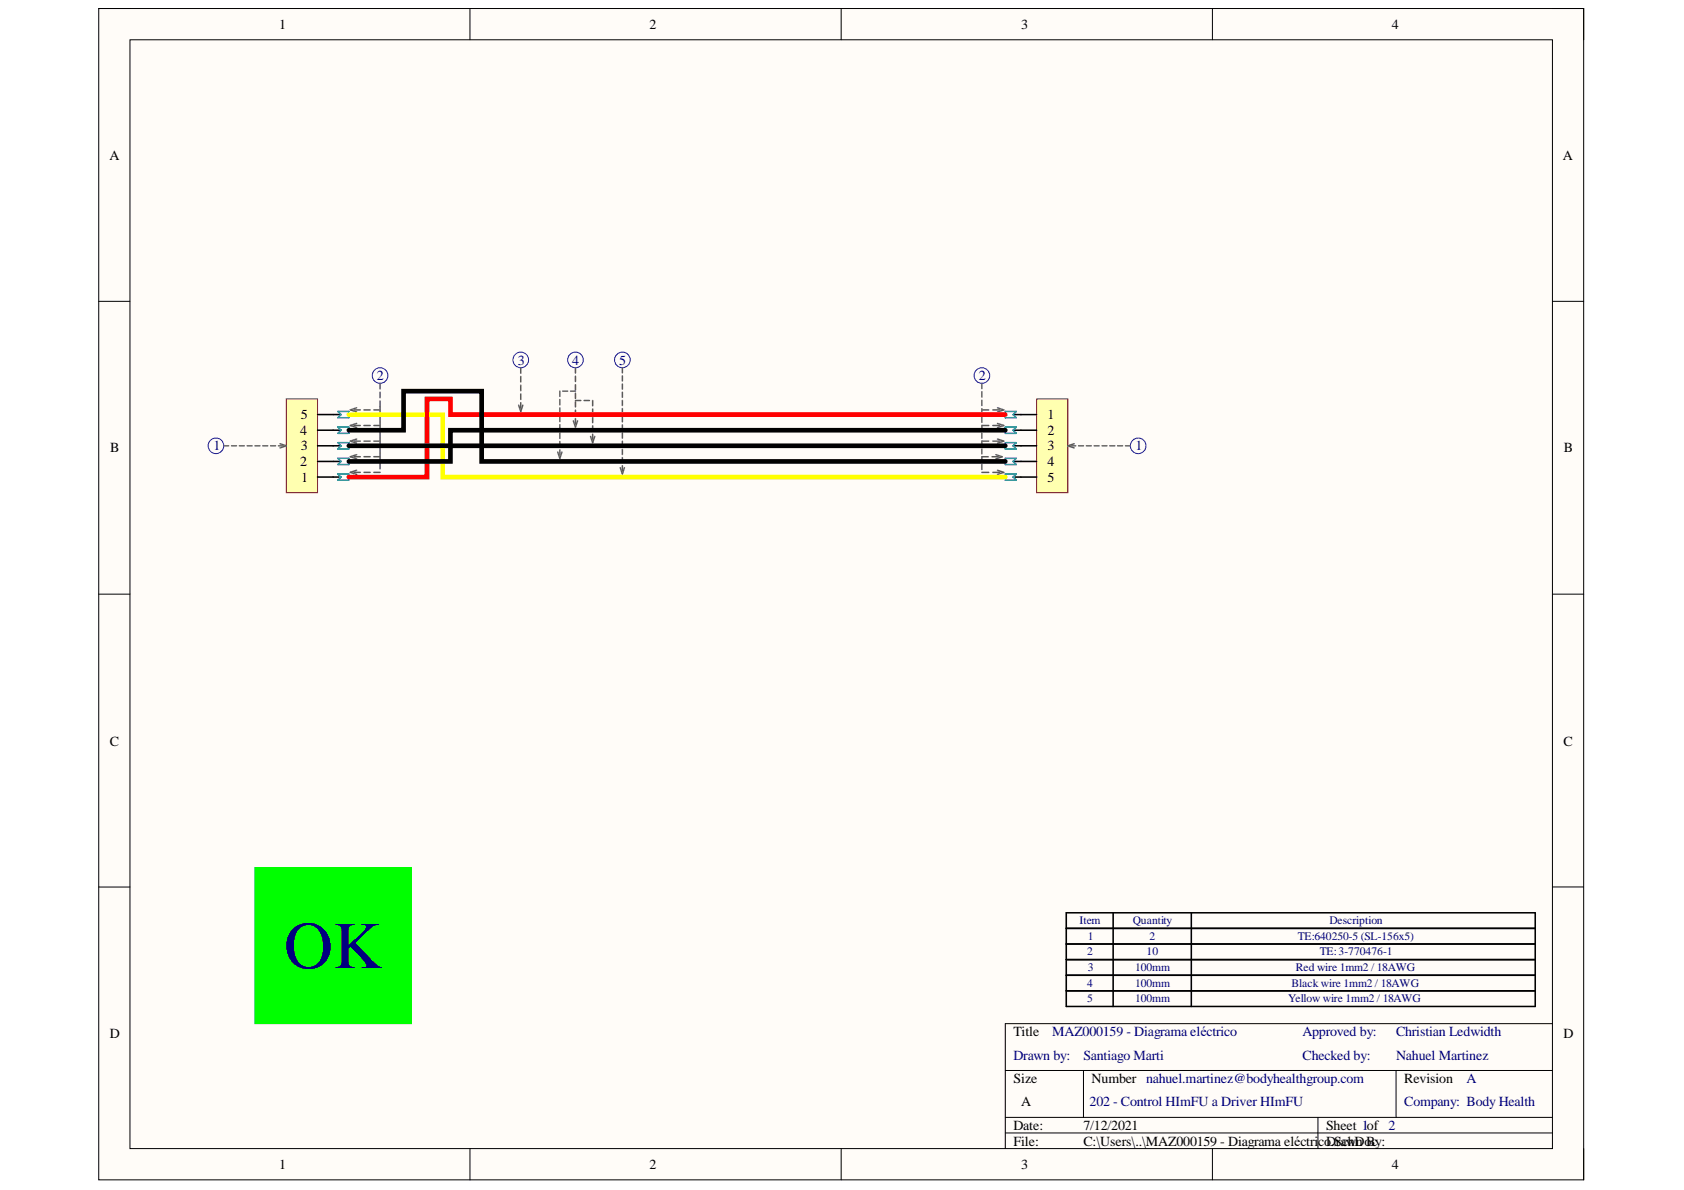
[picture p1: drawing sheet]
<svg xmlns="http://www.w3.org/2000/svg" width="297mm" height="210mm" viewBox="0 0 297 210" stroke-linecap="round" stroke-linejoin="round" font-family="sans-serif">
<path d="M17.4 1.5h261.9v206.6h-261.9z" fill-rule="evenodd" fill="#fffcf8"/>
<path d="M17.4 1.5h261.9v206.6h-261.9z" fill="none" stroke="#000" stroke-width=".18"/>
<path d="M22.9 7h250.9v195.6h-250.9z" fill-rule="evenodd" fill="#fffcf8"/>
<g fill="none" stroke="#000" stroke-width=".18">
<path d="M17.4 1.5h5.5M22.9 7h250.9v195.6h-250.9zM82.9 1.5v5.5M148.4 1.5v5.5M213.9 1.5v5.5M273.8 1.5h5.5v5.5M17.4 53.2h5.5M273.8 53.2h5.5M17.4 104.8h5.5M273.8 104.8h5.5M17.4 156.5h5.5M273.8 156.5h5.5"/>
<path d="M177.3 188.8h96.5M177.3 197.1h96.5M177.3 199.8h96.5M191.1 188.8v8.3M232.5 197.1v5.5M246.3 188.8v8.3M273.8 180.6h-96.5v22M82.9 202.6v5.5M148.4 202.6v5.5M213.9 202.6v5.5M279.3 202.6v5.5"/>
</g>
<path d="M188.1 161h82.7v16.5h-82.7zM188.1 163.8h82.7M188.1 166.5h82.7M188.1 169.3h82.7M188.1 172h82.7M188.1 174.8h82.7M196.3 161v16.5M210.1 161v16.5" fill="none" stroke="#000" stroke-width=".27"/>
<circle cx="38.1" cy="78.6" r="1.38" fill="none" stroke="#00f" stroke-width=".18"/>
<path d="M50.5 70.4h5.5v16.5h-5.5z" fill-rule="evenodd" fill="#ffffb0"/>
<path d="M50.5 70.4h5.5v16.5h-5.5z" fill="none" stroke="#800000" stroke-width=".18"/>
<path d="M56 78.6h2.8M56 75.9h2.8M56 73.1h2.8M56 84.1h2.8M56 81.4h2.8" fill="none" stroke="#000" stroke-width=".27"/>
<circle cx="200.8" cy="78.6" r="1.38" fill="none" stroke="#00f" stroke-width=".18"/>
<path d="M182.8 70.4h5.6v16.5h-5.6z" fill-rule="evenodd" fill="#ffffb0"/>
<path d="M182.8 70.4h5.6v16.5h-5.6z" fill="none" stroke="#800000" stroke-width=".18"/>
<path d="M58.8 73.1h1.3M58.8 75.9h1.3M58.8 78.6h1.3M178.7 73.1h4.1M178.7 75.9h4.1M178.7 78.6h4.1M58.8 81.4h1.3M58.8 84.1h1.3M178.7 81.4h4.1M178.7 84.1h4.1" fill="none" stroke="#000" stroke-width=".27"/>
<g fill="none" stroke="#00f" stroke-width=".18">
<circle cx="67" cy="66.2" r="1.38"/>
<circle cx="91.9" cy="63.5" r="1.38"/>
<circle cx="101.5" cy="63.5" r="1.38"/>
<circle cx="109.8" cy="63.5" r="1.38"/>
<circle cx="173.2" cy="66.2" r="1.38"/>
</g>
<path d="M59.6 72.6h1.9v1.1h-1.9l.5-.6zM59.6 75.3h1.9v1.1h-1.9l.5-.5zM59.6 78.1h1.9v1.1h-1.9l.5-.6zM177.3 72.6h2l-.6 .5 .6 .6h-2zM177.3 75.3h2l-.6 .6 .6 .5h-2zM177.3 78.1h2l-.6 .5 .6 .6h-2zM59.6 80.8h1.9v1.1h-1.9l.5-.5zM59.6 83.6h1.9v1.1h-1.9l.5-.6zM177.3 80.8h2l-.6 .6 .6 .5h-2zM177.3 83.6h2l-.6 .5 .6 .6h-2z" fill="none" stroke="#009cca" stroke-width=".27"/>
<g fill="none" stroke="#646464" stroke-width=".27">
<path d="M39.5 78.6h.8M40.8 78.6h.9M42.2 78.6h.9M43.6 78.6h.9M45 78.6h.8M46.4 78.6h.8M47.7 78.6h.9M49.1 78.6h.9M49.4 78.3l1.1 .3-1.1 .4M62.5 75.1h1M62.5 77.8h1M62.5 72.3h1"/>
<path d="M62.9 71.9l-1.1 .4 1.1 .4M62.9 74.7l-1.1 .4 1.1 .3M62.9 77.4l-1.1 .4 1.1 .4M64.2 75.1h1.1M64.2 77.8h1.1M64.2 72.3h1.1M65.9 75.1h1.1M65.9 77.8h1.1M65.9 72.3h1.1M67 67.6v1M67 69.2v1M67 70.7v2.1"/>
<path d="M67 73.4v1M67 74.5v1M67 76.2v1M67 77.3v1M67 78.9v1M91.5 71.5l.4 1.1 .3-1.1M91.9 64.9v.9M91.9 66.4v1M91.9 67.9v1M91.9 69.5v1M91.9 71v1M98.4 79.7l.3 1.1 .4-1.1"/>
<path d="M98.7 69v.9M98.7 70.5v.9M98.7 72v.9M98.7 73.4v1M98.7 74.9v.9M98.7 76.4v.9M98.7 77.9v.9M98.7 79.4v.9M99.3 69h.8M100.6 69h.9M101.1 74.2l.4 1.1 .4-1.1M101.5 64.9v.9"/>
<path d="M101.5 66.4v.9M101.5 67.9v.9M101.5 69.3v1M101.5 70.8v1M101.5 72.3v1M101.5 73.8v1M101.5 70.6h1M103 70.6h1M104.2 77l.3 1.1 .4-1.1M104.5 70.6v1M104.5 72.1v1M104.5 73.6v1"/>
<path d="M104.5 75.1v.9M104.5 76.6v.9M109.8 64.9v.9M109.8 66.3v.9M109.8 67.7v.9M109.8 69.2v.9M109.8 70.6v.9M109.8 72.1v.9M109.8 73.5v.9M109.8 74.9v1M109.8 76.4v.9M109.8 77.8v.9"/>
<path d="M109.8 79.3v.9M173.2 67.6v.9M173.2 69.1v.9M173.2 70.6v.9M173.2 72.1v.9M173.2 73.6v.9M173.2 76.4v.9M173.2 79.2v.9M173.2 72.3h1.2M174.4 75.1h-1.2v.8M174.4 77.8h-1.2v.9M175.1 75.1h1.2"/>
<path d="M175.1 77.8h1.2M175.1 72.3h1.2M176 74.7l1 .4-1 .3M176 77.4l1 .4-1 .4M176 71.9l1 .4-1 .4M188.9 78.6h.8M189.5 78.3l-1.1 .3 1.1 .4M190.3 78.6h.8M191.6 78.6h.9M193 78.6h.9M194.4 78.6h.8M195.8 78.6h.8"/>
<path d="M197.1 78.6h.9M198.5 78.6h.9M62.5 80.6h1M62.5 83.3h1M62.9 80.2l-1.1 .4 1.1 .3M62.9 83l-1.1 .3 1.1 .4M64.2 80.6h1.1M64.2 83.3h1.1M65.9 80.6h1.1M65.9 83.3h1.1M67 80v1M67 81.7v1"/>
<path d="M109.4 82.5l.4 1.1 .3-1.1M109.8 80.7v.9M109.8 82.2v.9M173.2 81.9v.9M173.2 83.3h1.2M174.3 80.6h-1.1v.8M175 80.6h1.1M175.1 83.3h1.2M175.7 80.2l1.1 .4-1.1 .3M176 83l1 .3-1 .4"/>
</g>
<path d="M45 153h27.6v27.6h-27.6z" fill-rule="evenodd" fill="#0f0"/>
<path d="M45 153h27.6v27.6h-27.6z" fill="none" stroke="#0f0" stroke-width=".18"/>
<path d="M61.5 73.1h16.6v11h99.2" fill="none" stroke="#ff0" stroke-width=".82"/>
<path d="M177.3 73.1h-97.8v-2.7h-4.2v13.7h-13.8" fill="none" stroke="#f00" stroke-width=".82"/>
<path d="M61.5 75.9h9.7v-6.9h13.8v12.4h92.3M61.5 78.6h115.8M177.3 75.9h-97.8v5.5h-18" fill="none" stroke="#000" stroke-width=".82"/>
<text font-size="11.9" fill="#000080" x="50.1" y="170.8">OK</text>
<g font-size="2.5">
<text x="49.2" y="5.1">1</text>
<text x="114.5" y="5.1">2</text>
<text x="180.1" y="5.1">3</text>
<text x="245.5" y="5.1">4</text>
<text x="19.3" y="28.1">A</text>
<text x="275.7" y="28.1">A</text>
<text x="53" y="76.7">4</text>
<text x="53" y="74">5</text>
<text x="184.7" y="74">1</text>
<text x="184.7" y="76.7">2</text>
<text x="19.5" y="79.8">B</text>
<text x="53" y="82.2">2</text>
<text x="53" y="79.4">3</text>
<text x="184.7" y="79.4">3</text>
<text x="184.7" y="82.2">4</text>
<text x="275.9" y="79.8">B</text>
<text x="53.1" y="85">1</text>
<text x="184.7" y="85">5</text>
<text x="19.4" y="131.5">C</text>
<text x="275.8" y="131.5">C</text>
<text x="19.4" y="183.1">D</text>
<text x="178.7" y="182.8">Title</text>
<text x="275.8" y="183.1">D</text>
<text x="178.7" y="191">Size</text>
<text x="192.5" y="191">Number nahuel.martinez@bodyhealthgroup.com</text>
<text x="247.7" y="191">Revision</text>
<text x="180.1" y="195.2">A</text>
<text x="178.7" y="199.3">Date:</text>
<text x="178.7" y="202.1">File:</text>
<text x="191.1" y="199.3">7/12/2021</text>
<text x="191.1" y="202.1">C:\Users\..\MAZ000159 - Diagrama eléctricoDrawn By:</text>
<text x="233.9" y="199.3">Sheet 1of 2</text>
<text x="234.8" y="202.1">.SchDoc</text>
<text x="49.2" y="206.2">1</text>
<text x="114.5" y="206.2">2</text>
<text x="180.1" y="206.2">3</text>
<text x="245.5" y="206.2">4</text>
</g>
<g font-size="2.5" fill="#000080">
<text x="91.4" y="64.3">3</text>
<text x="100.9" y="64.3">4</text>
<text x="109.2" y="64.3">5</text>
<text x="66.5" y="67.1">2</text>
<text x="172.7" y="67.1">2</text>
<text x="37.6" y="79.4">1</text>
<text x="200.3" y="79.4">1</text>
<text x="185.6" y="182.8">MAZ000159 - Diagrama eléctrico</text>
<text x="229.8" y="182.8">Approved by:</text>
<text x="246.2" y="182.8">Christian Ledwidth</text>
<text x="178.7" y="187">Drawn by:</text>
<text x="191.1" y="187">Santiago Marti</text>
<text x="229.8" y="187">Checked by:</text>
<text x="246.2" y="187">Nahuel Martinez</text>
<text x="258.7" y="191">A</text>
<text x="192.2" y="195.2">202 - Control HImFU a Driver HImFU</text>
<text x="247.7" y="195.2">Company: Body Health</text>
</g>
<g font-size="2" fill="#000080">
<text x="190.4" y="163">Item</text>
<text x="191.9" y="165.8">1</text>
<text x="199.8" y="163">Quantity</text>
<text x="202.8" y="165.8">2</text>
<text x="228.9" y="165.8">TE:640250-5 (SL-156x5)</text>
<text x="234.5" y="163">Description</text>
<text x="191.8" y="168.5">2</text>
<text x="191.9" y="171.3">3</text>
<text x="200.2" y="171.3">100mm</text>
<text x="202.3" y="168.5">10</text>
<text x="228.6" y="171.3">Red wire 1mm2 / 18AWG</text>
<text x="232.8" y="168.5">TE:3-770476-1</text>
<text x="191.8" y="174.1">4</text>
<text x="191.8" y="176.8">5</text>
<text x="200.2" y="174.1">100mm</text>
<text x="200.2" y="176.8">100mm</text>
<text x="227.2" y="176.8">Yellow wire 1mm2 / 18AWG</text>
<text x="227.8" y="174.1">Black wire 1mm2 / 18AWG</text>
</g>
</svg>
